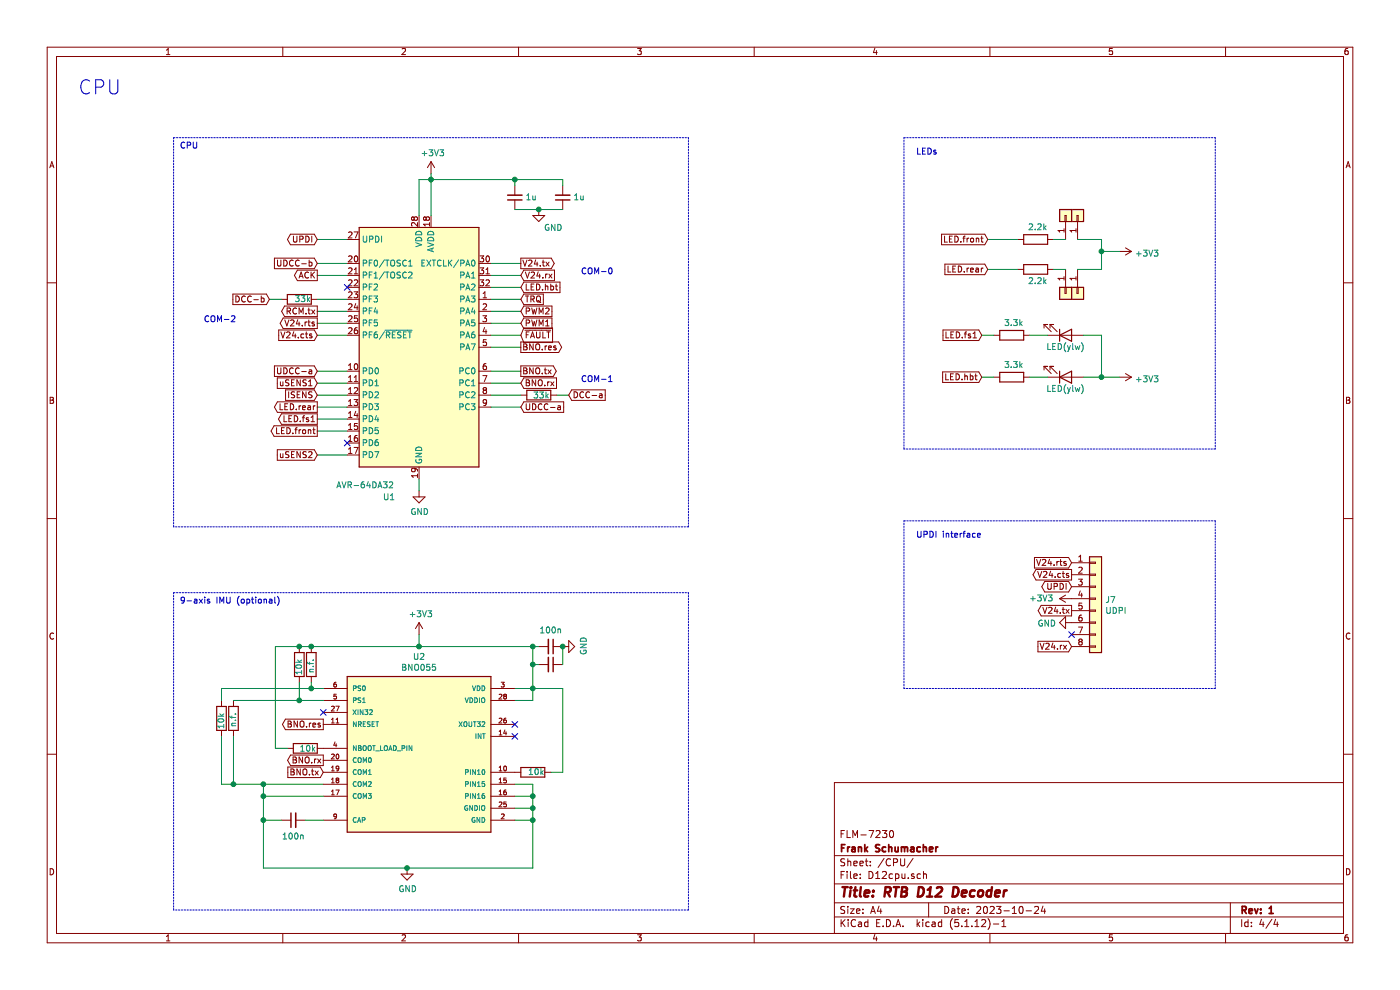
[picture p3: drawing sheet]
EESchema Schematic File Version 4
EELAYER 30 0
EELAYER END
$Descr A4 11693 8268
encoding utf-8
Sheet 4 4
Title "RTB D12 Decoder"
Date "2023-10-24"
Rev "1"
Comp "Frank Schumacher"
Comment1 "FLM-7230"
Comment2 ""
Comment3 ""
Comment4 ""
$EndDescr
Text Notes 650  800  0    118  ~ 0
CPU
$Comp
L power:GND #PWR0103
U 1 1
P 4500 1750
F 0 "#PWR0103" H 4500 1500 50  0001 C CNN
F 1 "GND" H 4700 1600 50  0000 R CNN
F 2 "" H 4500 1750 50  0001 C CNN
F 3 "" H 4500 1750 50  0001 C CNN
	1    4500 1750
	1    0    0    -1  
$EndComp
Text GLabel 8950 5400 0    50   Input ~ 0
V24.rx
Text GLabel 8950 5100 0    50   Output ~ 0
V24.tx
$Comp
L Device:C_Small C13
U 1 1
P 4700 1650
F 0 "C13" V 4471 1650 50  0001 C CNN
F 1 "1u" H 4562 1650 50  0000 C CNN
F 2 "Capacitor_SMD:C_0402_1005Metric" H 4700 1650 50  0001 C CNN
F 3 "~" H 4700 1650 50  0001 C CNN
	1    4700 1650
	-1   0    0    1   
$EndComp
Wire Wire Line
	4500 1750 4700 1750
$Comp
L Connector_Generic:Conn_01x08 J7
U 1 1
P 9150 5000
F 0 "J7" H 9230 4992 50  0000 L CNN
F 1 "UDPI" H 9230 4901 50  0000 L CNN
F 2 "Connector_PinHeader_1.27mm:PinHeader_2x04_P1.27mm_Vertical" H 9150 5000 50  0001 C CNN
F 3 "~" H 9150 5000 50  0001 C CNN
	1    9150 5000
	1    0    0    -1  
$EndComp
$Comp
L power:+3V3 #PWR0104
U 1 1
P 3600 1450
F 0 "#PWR0104" H 3600 1300 50  0001 C CNN
F 1 "+3V3" H 3615 1623 50  0000 C CNN
F 2 "" H 3600 1450 50  0001 C CNN
F 3 "" H 3600 1450 50  0001 C CNN
	1    3600 1450
	1    0    0    -1  
$EndComp
$Comp
L power:+3V3 #PWR0108
U 1 1
P 8950 5000
F 0 "#PWR0108" H 8950 4850 50  0001 C CNN
F 1 "+3V3" V 8950 5150 50  0000 L CNN
F 2 "" H 8950 5000 50  0001 C CNN
F 3 "" H 8950 5000 50  0001 C CNN
	1    8950 5000
	0    -1   -1   0   
$EndComp
Text Notes 4850 3200 0    50   ~ 0
COM-1
$Comp
L Device:R R25
U 1 1
P 8650 2250
F 0 "R25" H 8720 2296 50  0001 L CNN
F 1 "2.2k" V 8550 2150 50  0000 L CNN
F 2 "Resistor_SMD:R_0402_1005Metric" V 8580 2250 50  0001 C CNN
F 3 "~" H 8650 2250 50  0001 C CNN
	1    8650 2250
	0    -1   -1   0   
$EndComp
$Comp
L power:+3V3 #PWR0109
U 1 1
P 9350 2100
F 0 "#PWR0109" H 9350 1950 50  0001 C CNN
F 1 "+3V3" V 9365 2228 50  0000 L CNN
F 2 "" H 9350 2100 50  0001 C CNN
F 3 "" H 9350 2100 50  0001 C CNN
	1    9350 2100
	0    1    1    0   
$EndComp
Wire Wire Line
	8250 2250 8500 2250
Text GLabel 8250 2250 0    50   Input ~ 0
LED.rear
$Comp
L Device:LED D3
U 1 1
P 8900 2800
F 0 "D3" H 8893 2545 50  0001 C CNN
F 1 "LED(ylw)" H 8900 2900 50  0000 C CNN
F 2 "LED_SMD:LED_0603_1608Metric" H 8900 2800 50  0001 C CNN
F 3 "~" H 8900 2800 50  0001 C CNN
	1    8900 2800
	1    0    0    1   
$EndComp
$Comp
L Device:R R22
U 1 1
P 8450 2800
F 0 "R22" H 8520 2846 50  0001 L CNN
F 1 "3.3k" V 8550 2700 50  0000 L CNN
F 2 "Resistor_SMD:R_0402_1005Metric" V 8380 2800 50  0001 C CNN
F 3 "~" H 8450 2800 50  0001 C CNN
	1    8450 2800
	0    -1   -1   0   
$EndComp
Text GLabel 8200 2800 0    50   Input ~ 0
LED.fs1
Text GLabel 2650 3600 0    50   Output ~ 0
LED.front
$Comp
L Device:R R21
U 1 1
P 4500 3300
F 0 "R21" H 4570 3346 50  0001 L CNN
F 1 "33k" V 4500 3250 50  0000 L CNN
F 2 "Resistor_SMD:R_0402_1005Metric" V 4430 3300 50  0001 C CNN
F 3 "~" H 4500 3300 50  0001 C CNN
	1    4500 3300
	0    1    1    0   
$EndComp
Wire Wire Line
	4750 3300 4650 3300
Wire Wire Line
	2650 2500 2900 2500
Wire Wire Line
	4350 2600 4100 2600
Text Notes 4850 2300 0    50   ~ 0
COM-0
Text Notes 1700 2700 0    50   ~ 0
COM-2\n
Text GLabel 4350 2300 2    50   Input ~ 0
V24.rx
Text GLabel 4350 2200 2    50   Output ~ 0
V24.tx
Wire Wire Line
	2650 2000 2900 2000
Text GLabel 2650 2000 0    50   BiDi ~ 0
UPDI
$Comp
L power:GND #PWR0110
U 1 1
P 3500 4100
F 0 "#PWR0110" H 3500 3850 50  0001 C CNN
F 1 "GND" H 3505 3927 50  0000 C CNN
F 2 "" H 3500 4100 50  0001 C CNN
F 3 "" H 3500 4100 50  0001 C CNN
	1    3500 4100
	1    0    0    -1  
$EndComp
Wire Wire Line
	2250 2500 2350 2500
Wire Wire Line
	2900 2200 2650 2200
Wire Wire Line
	2650 3300 2900 3300
Wire Wire Line
	2650 2800 2900 2800
Text GLabel 2650 3100 0    50   Input ~ 0
UDCC-a
Text GLabel 2250 2500 0    50   Input ~ 0
DCC-b
Text GLabel 4750 3300 2    50   Input ~ 0
DCC-a
$Comp
L MCU_Microchip_ATmega:ATmega4808-M U1
U 1 1
P 3500 2900
F 0 "U1" H 3250 1650 50  0000 C CNN
F 1 "AVR-64DA32" H 3050 1750 50  0000 C CNN
F 2 "Package_DFN_QFN:VQFN-32-1EP_5x5mm_P0.5mm_EP3.1x3.1mm" H 3500 2900 50  0001 C CIN
F 3 "http://ww1.microchip.com/downloads/en/DeviceDoc/40002016A.pdf" H 3500 2900 50  0001 C CNN
	1    3500 2900
	1    0    0    -1  
$EndComp
Text GLabel 4350 2600 2    50   Input ~ 0
PWM2
Text GLabel 4350 2700 2    50   Input ~ 0
PWM1
Wire Wire Line
	4100 2700 4350 2700
Wire Wire Line
	4100 2800 4350 2800
Text GLabel 4350 2800 2    50   Input ~ 0
~FAULT
Text GLabel 4350 2500 2    50   Input ~ 0
TRQ
Wire Wire Line
	4100 2500 4350 2500
$Comp
L Device:R R24
U 1 1
P 8650 2000
F 0 "R24" H 8720 2046 50  0001 L CNN
F 1 "2.2k" V 8750 1900 50  0000 L CNN
F 2 "Resistor_SMD:R_0402_1005Metric" V 8580 2000 50  0001 C CNN
F 3 "~" H 8650 2000 50  0001 C CNN
	1    8650 2000
	0    -1   -1   0   
$EndComp
Wire Wire Line
	8250 2000 8500 2000
Text GLabel 8250 2000 0    50   Input ~ 0
LED.front
Text GLabel 2650 3500 0    50   Output ~ 0
LED.fs1
Text GLabel 2650 3400 0    50   Output ~ 0
LED.rear
Text GLabel 2650 3300 0    50   Input ~ 0
ISENS
Wire Wire Line
	2900 3100 2650 3100
Text GLabel 2650 3200 0    50   Input ~ 0
uSENS1
Text GLabel 2650 3800 0    50   Input ~ 0
uSENS2
$Comp
L RTB:BNO055 U2
U 1 1
P 3500 6250
F 0 "U2" H 3500 7017 50  0000 C CNN
F 1 "BNO055" H 3500 6926 50  0000 C CNN
F 2 "Package_LGA:LGA-28_5.2x3.8mm_P0.5mm" H 3500 6250 50  0001 L BNN
F 3 "" H 3500 6250 50  0001 L BNN
F 4 "BOSCH" H 3500 6250 50  0001 L BNN "MANUFACTURER"
	1    3500 6250
	1    0    0    -1  
$EndComp
$Comp
L Device:C_Small C8
U 1 1
P 2450 6850
F 0 "C8" V 2221 6850 50  0001 C CNN
F 1 "100n" V 2312 6850 50  0000 C CNN
F 2 "Capacitor_SMD:C_0402_1005Metric" H 2450 6850 50  0001 C CNN
F 3 "~" H 2450 6850 50  0001 C CNN
	1    2450 6850
	0    -1   -1   0   
$EndComp
Wire Wire Line
	2550 6850 2700 6850
Wire Wire Line
	2700 6650 2200 6650
Wire Wire Line
	2200 6650 2200 6850
Wire Wire Line
	2200 6850 2350 6850
Wire Wire Line
	2200 6650 2200 6550
Wire Wire Line
	2200 6550 2700 6550
Connection ~ 2200 6650
Wire Wire Line
	4300 6850 4450 6850
Wire Wire Line
	4450 6850 4450 7250
Wire Wire Line
	4450 7250 3400 7250
Wire Wire Line
	2200 7250 2200 6850
Connection ~ 2200 6850
Wire Wire Line
	4300 6750 4450 6750
Wire Wire Line
	4450 6750 4450 6850
Connection ~ 4450 6850
Wire Wire Line
	4300 6650 4450 6650
Wire Wire Line
	4450 6650 4450 6750
Connection ~ 4450 6750
Wire Wire Line
	4300 6550 4450 6550
Wire Wire Line
	4450 6550 4450 6650
Connection ~ 4450 6650
NoConn ~ 4300 6150
NoConn ~ 4300 6050
NoConn ~ 2700 5950
$Comp
L Device:R R5
U 1 1
P 2550 6250
F 0 "R5" H 2620 6296 50  0001 L CNN
F 1 "10k" V 2550 6200 50  0000 L CNN
F 2 "Resistor_SMD:R_0402_1005Metric" V 2480 6250 50  0001 C CNN
F 3 "~" H 2550 6250 50  0001 C CNN
	1    2550 6250
	0    1    1    0   
$EndComp
$Comp
L power:+3V3 #PWR0111
U 1 1
P 3500 5300
F 0 "#PWR0111" H 3500 5150 50  0001 C CNN
F 1 "+3V3" H 3515 5473 50  0000 C CNN
F 2 "" H 3500 5300 50  0001 C CNN
F 3 "" H 3500 5300 50  0001 C CNN
	1    3500 5300
	1    0    0    -1  
$EndComp
Wire Wire Line
	4300 5750 4450 5750
Wire Wire Line
	4300 5850 4450 5850
Wire Wire Line
	4450 5850 4450 5750
Connection ~ 4450 5750
Wire Wire Line
	4450 5750 4700 5750
Wire Wire Line
	4450 5400 4450 5550
Text GLabel 4350 3100 2    50   Output ~ 0
BNO.tx
Wire Wire Line
	4100 3100 4350 3100
Text GLabel 4350 3200 2    50   Input ~ 0
BNO.rx
Wire Wire Line
	4100 3200 4350 3200
Text GLabel 2700 6450 0    50   Input ~ 0
BNO.tx
Text GLabel 2700 6350 0    50   Output ~ 0
BNO.rx
$Comp
L Device:C_Small C9
U 1 1
P 4600 5400
F 0 "C9" V 4371 5400 50  0001 C CNN
F 1 "100n" V 4462 5400 50  0000 C CNN
F 2 "Capacitor_SMD:C_0402_1005Metric" H 4600 5400 50  0001 C CNN
F 3 "~" H 4600 5400 50  0001 C CNN
	1    4600 5400
	0    1    1    0   
$EndComp
Wire Wire Line
	4450 5400 4500 5400
Connection ~ 4450 5400
$Comp
L power:GND #PWR0112
U 1 1
P 4700 5400
F 0 "#PWR0112" H 4700 5150 50  0001 C CNN
F 1 "GND" H 4705 5227 50  0000 C CNN
F 2 "" H 4700 5400 50  0001 C CNN
F 3 "" H 4700 5400 50  0001 C CNN
	1    4700 5400
	0    -1   -1   0   
$EndComp
$Comp
L power:GND #PWR0118
U 1 1
P 3400 7250
F 0 "#PWR0118" H 3400 7000 50  0001 C CNN
F 1 "GND" H 3405 7077 50  0000 C CNN
F 2 "" H 3400 7250 50  0001 C CNN
F 3 "" H 3400 7250 50  0001 C CNN
	1    3400 7250
	1    0    0    -1  
$EndComp
Connection ~ 3400 7250
Wire Wire Line
	3400 7250 2200 7250
$Comp
L Device:C_Small C10
U 1 1
P 4600 5550
F 0 "C10" V 4371 5550 50  0001 C CNN
F 1 "1u" V 4462 5550 50  0001 C CNN
F 2 "Capacitor_SMD:C_0402_1005Metric" H 4600 5550 50  0001 C CNN
F 3 "~" H 4600 5550 50  0001 C CNN
	1    4600 5550
	0    1    1    0   
$EndComp
Wire Wire Line
	4450 5550 4500 5550
Connection ~ 4450 5550
Wire Wire Line
	4450 5550 4450 5750
Wire Wire Line
	4700 5550 4700 5400
Connection ~ 4700 5400
Wire Wire Line
	8200 2800 8300 2800
Wire Wire Line
	8600 2800 8750 2800
Wire Wire Line
	9200 2000 9200 2100
Wire Wire Line
	9200 2250 9200 2100
Connection ~ 9200 2100
Text GLabel 4350 2900 2    50   Output ~ 0
BNO.res
Wire Wire Line
	4100 2900 4350 2900
Text GLabel 2700 6050 0    50   Output ~ 0
BNO.res
Wire Wire Line
	2650 3200 2900 3200
Wire Wire Line
	2900 3800 2650 3800
Wire Wire Line
	2650 3400 2900 3400
Wire Wire Line
	2900 3600 2650 3600
Wire Wire Line
	2650 3500 2900 3500
Wire Wire Line
	2300 5400 2500 5400
$Comp
L Device:R R6
U 1 1
P 2500 2500
F 0 "R6" H 2570 2546 50  0001 L CNN
F 1 "33k" V 2500 2400 50  0000 L CNN
F 2 "Resistor_SMD:R_0402_1005Metric" V 2430 2500 50  0001 C CNN
F 3 "~" H 2500 2500 50  0001 C CNN
	1    2500 2500
	0    -1   -1   0   
$EndComp
Text GLabel 2650 2300 0    50   Output ~ 0
ACK
Text GLabel 2650 2200 0    50   Input ~ 0
UDCC-b
$Comp
L power:GND #PWR0119
U 1 1
P 8950 5200
F 0 "#PWR0119" H 8950 4950 50  0001 C CNN
F 1 "GND" V 8955 5072 50  0000 R CNN
F 2 "" H 8950 5200 50  0001 C CNN
F 3 "" H 8950 5200 50  0001 C CNN
	1    8950 5200
	0    1    1    0   
$EndComp
Text GLabel 8950 4700 0    50   Input ~ 0
V24.rts
Text GLabel 8950 4900 0    50   BiDi ~ 0
UPDI
Text GLabel 8950 4800 0    50   Output ~ 0
V24.cts
Text GLabel 2650 2600 0    50   Output ~ 0
RCM.tx
Wire Wire Line
	4100 2200 4350 2200
Wire Wire Line
	4350 2300 4100 2300
Text GLabel 2650 2800 0    50   Input ~ 0
V24.cts
Text GLabel 2650 2700 0    50   Output ~ 0
V24.rts
Wire Wire Line
	2650 2600 2900 2600
Wire Wire Line
	2650 2700 2900 2700
Wire Wire Line
	4100 3300 4350 3300
Text GLabel 4350 3400 2    50   Input ~ 0
UDCC-a
Wire Wire Line
	4100 3400 4350 3400
Wire Wire Line
	8800 2000 8900 2000
Wire Wire Line
	9000 2000 9200 2000
Wire Wire Line
	8800 2250 8900 2250
Wire Wire Line
	9000 2250 9200 2250
$Comp
L Connector_Generic:Conn_01x01 J5
U 1 1
P 8900 2450
F 0 "J5" V 8864 2362 50  0001 R CNN
F 1 "Conn_01x01" V 8773 2362 50  0001 R CNN
F 2 "TestPoint:TestPoint_Pad_1.0x1.0mm" H 8900 2450 50  0001 C CNN
F 3 "~" H 8900 2450 50  0001 C CNN
	1    8900 2450
	0    1    1    0   
$EndComp
$Comp
L Connector_Generic:Conn_01x01 J9
U 1 1
P 9000 2450
F 0 "J9" V 8964 2362 50  0001 R CNN
F 1 "Conn_01x01" V 8873 2362 50  0001 R CNN
F 2 "TestPoint:TestPoint_Pad_1.0x1.0mm" H 9000 2450 50  0001 C CNN
F 3 "~" H 9000 2450 50  0001 C CNN
	1    9000 2450
	0    1    1    0   
$EndComp
$Comp
L Connector_Generic:Conn_01x01 J1
U 1 1
P 8900 1800
F 0 "J1" V 8864 1712 50  0001 R CNN
F 1 "Conn_01x01" V 8773 1712 50  0001 R CNN
F 2 "TestPoint:TestPoint_Pad_1.0x1.0mm" H 8900 1800 50  0001 C CNN
F 3 "~" H 8900 1800 50  0001 C CNN
	1    8900 1800
	0    -1   -1   0   
$EndComp
$Comp
L Connector_Generic:Conn_01x01 J8
U 1 1
P 9000 1800
F 0 "J8" V 8964 1712 50  0001 R CNN
F 1 "Conn_01x01" V 8873 1712 50  0001 R CNN
F 2 "TestPoint:TestPoint_Pad_1.0x1.0mm" H 9000 1800 50  0001 C CNN
F 3 "~" H 9000 1800 50  0001 C CNN
	1    9000 1800
	0    -1   -1   0   
$EndComp
NoConn ~ 2900 3700
Wire Wire Line
	2300 5400 2300 6250
$Comp
L Device:R R8
U 1 1
P 2600 5550
F 0 "R8" H 2670 5596 50  0001 L CNN
F 1 "n.f." V 2600 5500 50  0000 L CNN
F 2 "Resistor_SMD:R_0402_1005Metric" V 2530 5550 50  0001 C CNN
F 3 "~" H 2600 5550 50  0001 C CNN
	1    2600 5550
	-1   0    0    1   
$EndComp
Connection ~ 2600 5400
Wire Wire Line
	2600 5400 3500 5400
$Comp
L Device:R R7
U 1 1
P 2500 5550
F 0 "R7" H 2570 5596 50  0001 L CNN
F 1 "10k" V 2500 5500 50  0000 L CNN
F 2 "Resistor_SMD:R_0402_1005Metric" V 2430 5550 50  0001 C CNN
F 3 "~" H 2500 5550 50  0001 C CNN
	1    2500 5550
	-1   0    0    1   
$EndComp
Connection ~ 2500 5400
Wire Wire Line
	2500 5400 2600 5400
Wire Wire Line
	2600 5700 2600 5750
Wire Wire Line
	2600 5750 2700 5750
Wire Wire Line
	2700 5850 2500 5850
Wire Wire Line
	2500 5700 2500 5850
Connection ~ 2500 5850
Wire Wire Line
	2500 5850 1950 5850
Wire Wire Line
	2600 5750 1850 5750
Connection ~ 2600 5750
$Comp
L Device:R R4
U 1 1
P 1950 6000
F 0 "R4" H 2020 6046 50  0001 L CNN
F 1 "n.f." V 1950 5950 50  0000 L CNN
F 2 "Resistor_SMD:R_0402_1005Metric" V 1880 6000 50  0001 C CNN
F 3 "~" H 1950 6000 50  0001 C CNN
	1    1950 6000
	-1   0    0    1   
$EndComp
$Comp
L Device:R R1
U 1 1
P 1850 6000
F 0 "R1" H 1920 6046 50  0001 L CNN
F 1 "10k" V 1850 5950 50  0000 L CNN
F 2 "Resistor_SMD:R_0402_1005Metric" V 1780 6000 50  0001 C CNN
F 3 "~" H 1850 6000 50  0001 C CNN
	1    1850 6000
	-1   0    0    1   
$EndComp
Wire Wire Line
	1850 5750 1850 5850
Wire Wire Line
	1950 6150 1950 6550
Wire Wire Line
	1950 6550 2200 6550
Connection ~ 2200 6550
Wire Wire Line
	1950 6550 1850 6550
Wire Wire Line
	1850 6550 1850 6150
Connection ~ 1950 6550
$Comp
L Device:R R14
U 1 1
P 4450 6450
F 0 "R14" H 4520 6496 50  0001 L CNN
F 1 "10k" V 4450 6350 50  0000 L CNN
F 2 "Resistor_SMD:R_0402_1005Metric" V 4380 6450 50  0001 C CNN
F 3 "~" H 4450 6450 50  0001 C CNN
	1    4450 6450
	0    -1   -1   0   
$EndComp
Wire Wire Line
	4700 5750 4700 6450
Wire Wire Line
	4700 6450 4600 6450
NoConn ~ 8950 5300
$Comp
L Device:C_Small C11
U 1 1
P 4300 1650
F 0 "C11" V 4071 1650 50  0001 C CNN
F 1 "1u" H 4162 1650 50  0000 C CNN
F 2 "Capacitor_SMD:C_0402_1005Metric" H 4300 1650 50  0001 C CNN
F 3 "~" H 4300 1650 50  0001 C CNN
	1    4300 1650
	-1   0    0    1   
$EndComp
Wire Wire Line
	4300 1750 4500 1750
Connection ~ 4500 1750
Wire Wire Line
	2650 2300 2900 2300
NoConn ~ 2900 2400
$Comp
L Device:LED D5
U 1 1
P 8900 3150
F 0 "D5" H 8893 2895 50  0001 C CNN
F 1 "LED(ylw)" H 8900 3250 50  0000 C CNN
F 2 "LED_SMD:LED_0402_1005Metric" H 8900 3150 50  0001 C CNN
F 3 "~" H 8900 3150 50  0001 C CNN
	1    8900 3150
	1    0    0    1   
$EndComp
$Comp
L Device:R R23
U 1 1
P 8450 3150
F 0 "R23" H 8520 3196 50  0001 L CNN
F 1 "3.3k" V 8550 3050 50  0000 L CNN
F 2 "Resistor_SMD:R_0402_1005Metric" V 8380 3150 50  0001 C CNN
F 3 "~" H 8450 3150 50  0001 C CNN
	1    8450 3150
	0    -1   -1   0   
$EndComp
Text GLabel 8200 3150 0    50   Input ~ 0
LED.hbt
Wire Wire Line
	8200 3150 8300 3150
Wire Wire Line
	8600 3150 8750 3150
Wire Wire Line
	9050 2800 9200 2800
Wire Wire Line
	9050 3150 9200 3150
$Comp
L power:+3V3 #PWR0120
U 1 1
P 9350 3150
F 0 "#PWR0120" H 9350 3000 50  0001 C CNN
F 1 "+3V3" V 9365 3278 50  0000 L CNN
F 2 "" H 9350 3150 50  0001 C CNN
F 3 "" H 9350 3150 50  0001 C CNN
	1    9350 3150
	0    1    1    0   
$EndComp
Text GLabel 4350 2400 2    50   Input ~ 0
LED.hbt
Wire Wire Line
	4100 2400 4350 2400
Wire Notes Line
	1450 4950 5750 4950
Wire Notes Line
	5750 4950 5750 7600
Wire Notes Line
	5750 7600 1450 7600
Wire Notes Line
	1450 7600 1450 4950
Text Notes 1500 5050 0    50   ~ 0
9-axis IMU (optional)
Wire Notes Line
	1450 4400 1450 1150
Wire Notes Line
	1450 1150 5750 1150
Wire Notes Line
	5750 1150 5750 4400
Wire Notes Line
	5750 4400 1450 4400
Wire Wire Line
	3500 4000 3500 4100
Wire Wire Line
	3500 1500 3600 1500
Wire Wire Line
	4700 1500 4700 1550
Wire Wire Line
	3500 1500 3500 1800
Wire Wire Line
	4300 1550 4300 1500
Connection ~ 4300 1500
Wire Wire Line
	4300 1500 4700 1500
Wire Wire Line
	3600 1800 3600 1500
Connection ~ 3600 1500
Wire Wire Line
	3600 1500 4300 1500
Wire Wire Line
	3600 1450 3600 1500
Text Notes 1500 1250 0    50   ~ 0
CPU
Wire Notes Line
	7550 1150 10150 1150
Wire Notes Line
	10150 1150 10150 3750
Wire Notes Line
	10150 3750 7550 3750
Wire Notes Line
	7550 3750 7550 1150
Wire Wire Line
	9200 2100 9350 2100
Wire Wire Line
	9200 2800 9200 3150
Connection ~ 9200 3150
Wire Wire Line
	9200 3150 9350 3150
Text Notes 7650 1300 0    50   ~ 0
LEDs
Wire Notes Line
	7550 4350 10150 4350
Wire Notes Line
	10150 4350 10150 5750
Wire Notes Line
	10150 5750 7550 5750
Wire Notes Line
	7550 5750 7550 4350
Text Notes 7650 4500 0    50   ~ 0
UPDI interface
Wire Wire Line
	3500 5300 3500 5400
Connection ~ 3500 5400
Wire Wire Line
	3500 5400 4450 5400
Wire Wire Line
	2400 6250 2300 6250
$EndSCHEMATC
